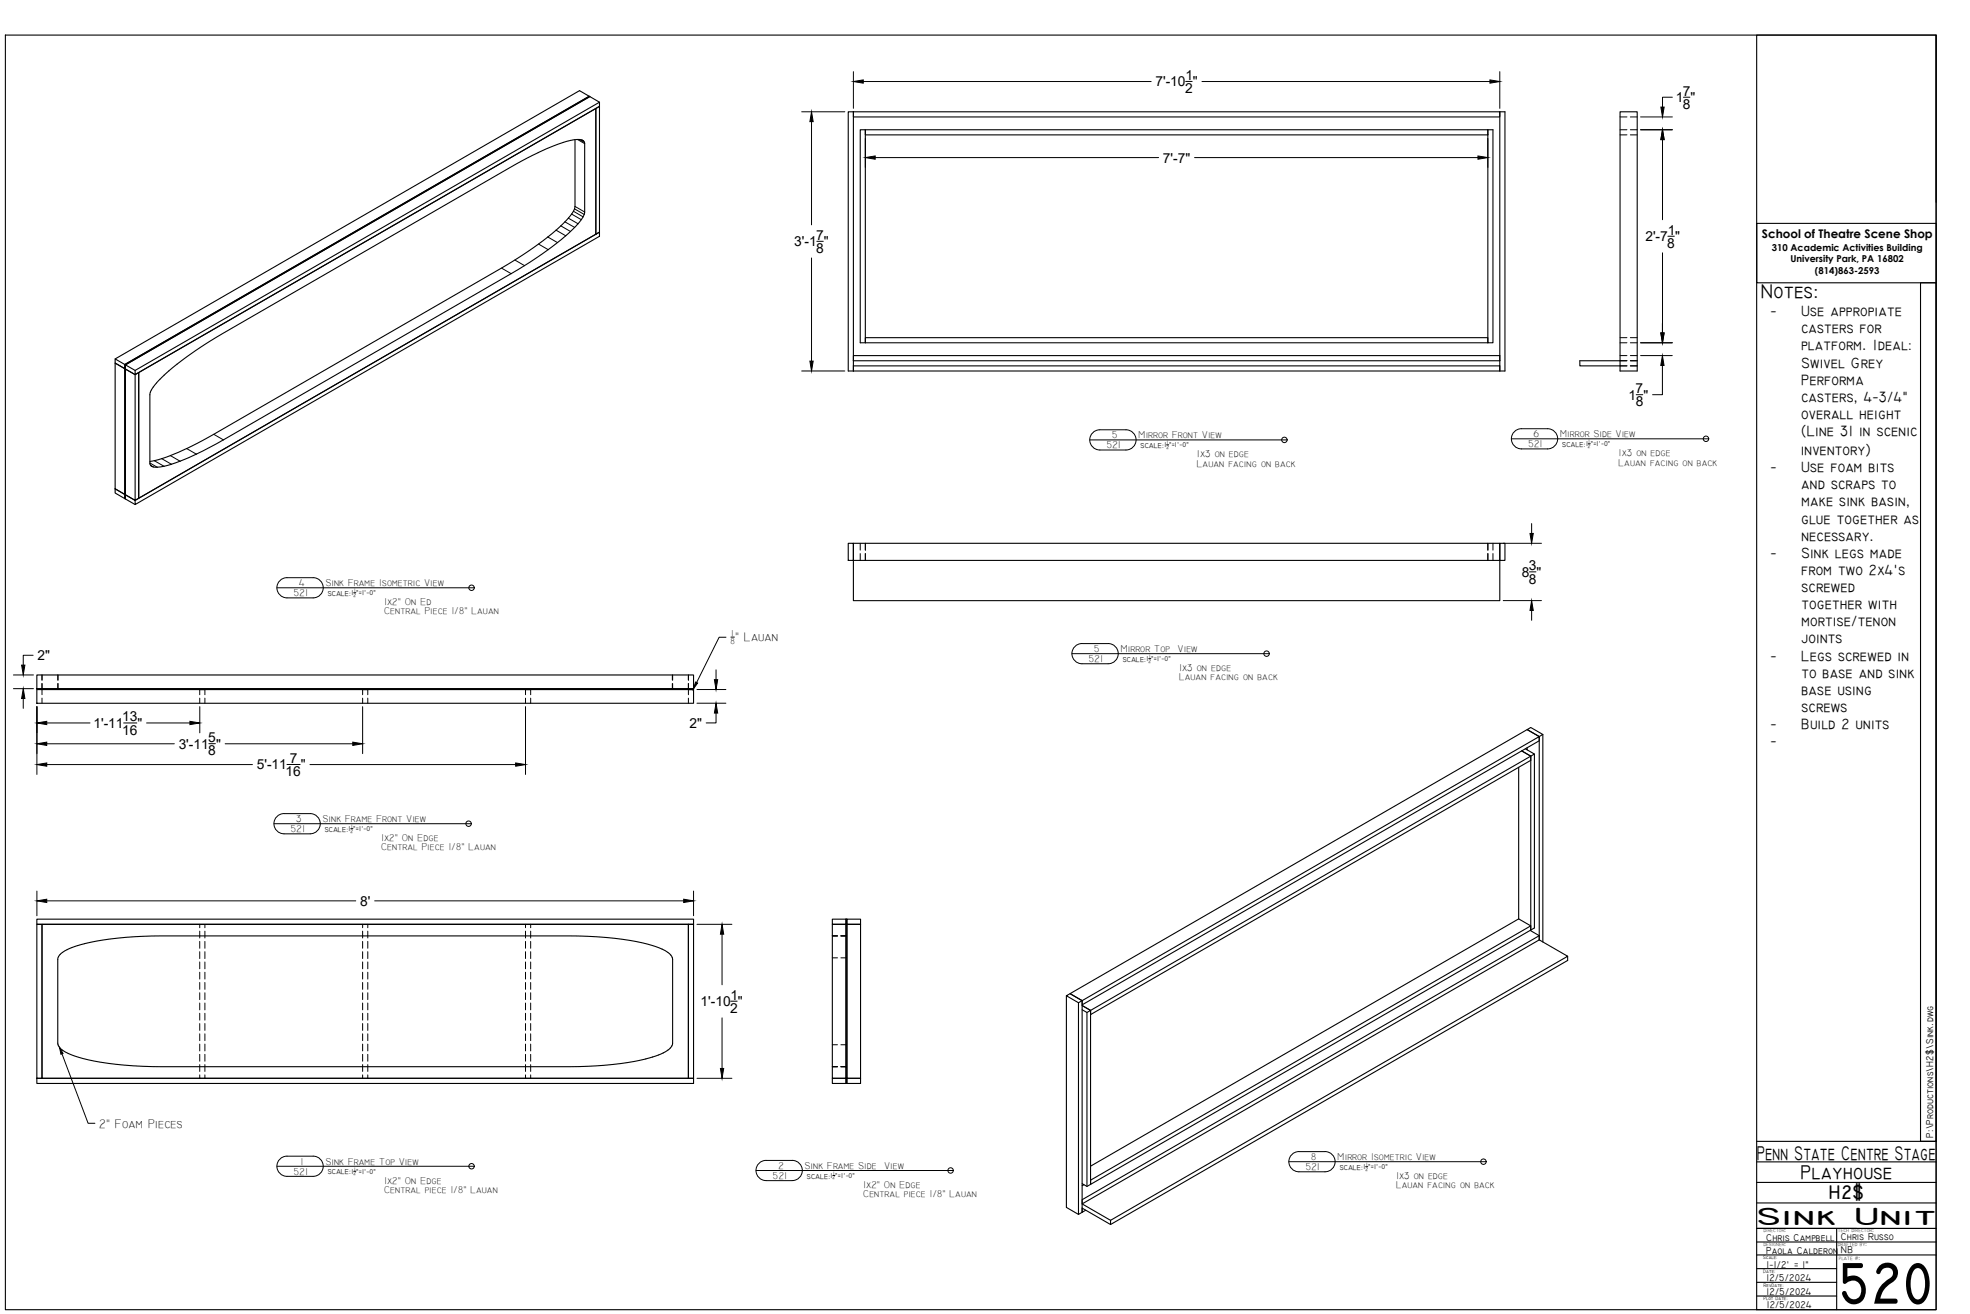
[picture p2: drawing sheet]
<svg xmlns="http://www.w3.org/2000/svg" width="914mm" height="610mm" viewBox="0 0 914 610" stroke-linecap="round" stroke-linejoin="round" font-family="sans-serif">
<!-- layer: MD_Hidden -->
<g fill="none" stroke="#000" stroke-width=".46">
<path d="M752 54h3M757 54h3M752 63h3M752 60h3M757 63h3M757 60h3M752 157h3M752 159h3M757 157h3M757 159h3M752 165h3M752 167h3"/>
<path d="M752 170h3M757 165h3M757 167h3M757 170h3M399 252v3M399 257v3M402 252v3M402 257v3M691 252v3M691 257v3M693 252v3M693 257v3"/>
<path d="M19 313v3M19 317v3M19 320v2M27 313v3M27 317v3M312 313v3M312 317v3M320 313v3M320 317v3M322 320h-2v2M19 324v2M93 322v-2h2v2"/>
<path d="M93 324v2M95 324v2M168 322v-2h3v2M168 324v2M171 324v2M244 322v-2h2v2M244 324v2M246 324v2M320 324v2M93 429v1M93 432v3M93 437v3"/>
<path d="M95 429v1M95 432v3M95 437v3M168 429v1M168 432v3M168 437v3M171 429v1M171 432v3M171 437v3M244 429v1M244 432v3M244 437v3"/>
<path d="M246 429v1M246 432v3M246 437v3M386 434h3M390 434h3M93 442v3M93 446v3M93 451v3M93 456v3M95 442v3M95 446v3M95 451v3"/>
<path d="M95 456v3M168 442v3M168 446v3M168 451v3M168 456v3M171 442v3M171 446v3M171 451v3M171 456v3M244 442v3M244 446v3M244 451v3"/>
<path d="M244 456v3M246 442v3M246 446v3M246 451v3M246 456v3M386 444h3M390 444h3M93 461v3M93 465v4M93 470v3M93 475v3M93 480v3"/>
<path d="M95 461v3M95 465v4M95 470v3M95 475v3M95 480v3M168 461v3M168 465v4M168 470v3M168 475v3M168 480v3M171 461v3M171 465v4"/>
<path d="M171 470v3M171 475v3M171 480v3M244 461v3M244 465v4M244 470v3M244 475v3M244 480v3M246 461v3M246 465v4M246 470v3M246 475v3"/>
<path d="M246 480v3M93 484v4M93 489v3M93 494v3M93 499v1M95 484v4M95 489v3M95 494v3M95 499v1M168 484v4M168 489v3M168 494v3"/>
<path d="M168 499v1M171 484v4M171 489v3M171 494v3M171 499v1M244 484v4M244 489v3M244 494v3M244 499v1M246 484v4M246 489v3M246 494v3"/>
<path d="M246 499v1M386 495h3M386 485h3M390 495h3M390 485h3"/>
</g>
<!-- layer: MD_Visible -->
<g fill="none" stroke="#000" stroke-width=".51">
<path d="M274 45l-216 124v2l5 3-5-3v59l5 2v-58l1-1v58l-1 1-5-2v1l5 3M274 45l4 2M277 50l1-1v59l-1 1zM396 52h300v2h-300zM752 52h8v120h-8zM261 66l-10 4-11 6-136 79a138 138 0 0 0-28 19l-5 6-1 3v32a3 3 0 0 0 5 2l1-1M267 65v31l-2 3M269 65l2 1M271 66a8 8 0 0 0-8 0h-2M271 66v32l-1 4M399 60h3v99h-3zM402 60h289v3h-289z"/>
<path d="M691 60h2v99h-2zM265 99l-7 8M258 107a159 159 0 0 1-25 17l-134 77-12 7M270 102l-7 7a153 153 0 0 1-26 18l-136 79-14 7-11 3M402 157h289v2h-289zM53 167l216-125 4 3-215 124v2l-5-3v-1l10 5M53 168l5 3v58l-5-2zM58 169l216-124-216 124v62zM63 172l215-125v2l-215 125zM64 173l213-123v59l-213 122zM396 167v-115h-2v120h2M396 167v3h300v-3"/>
<path d="M396 170v2M396 167h300M696 165h-300v2M696 167v-115h3v120h-3v-2v2h-300M752 167h-19v3h19M87 208l-10 4-7 2M53 227l5 2v2l-5-2zM63 232l215-124v2l-215 124zM394 252v8h2v-8h300v8h-300v-8zM396 260v19h300v-19M696 252h3v8h-3zM17 320h305v6h-305z"/>
<path d="M17 320h305zM17 313h305v7h-305zM709 338h2l5 3-2 1zM705 356v70M708 347l4 3-1 1-5-3 5 3v2l-205 118v-2l205-118v80M709 347v1M712 350v81h-1M714 342l-212 122-5-3 212-123 5 4v2l-212 122v-2v98l-1 1-6-3v-98M714 342v94M716 341v96M17 426h305v3h-305zM17 429h2v71h-2z"/>
<path d="M19 429h301v71h-301zM320 429h2v71h-2zM386 426h7v3h-7zM386 429h7v71h-7zM393 426v77zM393 426h6v3h-6zM393 429h6v71h-6zM705 426l6 4v1M705 426l-199 115M710 432l4 2v2M711 430l-205 118v1l205-118M714 434l-212 123v2l212-123"/>
<path d="M714 436l14 8-213 122-13-7M28 443l7-4a106 106 0 0 1 36-5h193a114 114 0 0 1 44 7 7 7 0 0 1 4 4v39a13 13 0 0 1-10 7h-2a158 158 0 0 1-36 4h-189a113 113 0 0 1-44-6 7 7 0 0 1-4-5v-39zM728 444v2l-213 122-13-8v2l2-1M495 462l2-1 5 3-1 1zM501 465v98M502 468l3 2 1-1-4-3 4 3v80l-1 1-3-1M505 470v80M17 500h305v3h-305zM386 500h7v3h-7zM393 500h6v3h-6zM503 550h-1M515 566v2"/>
</g>
<!-- layer: MD_Visible Narrow_0 -->
<g fill="none" stroke="#000" stroke-width=".46">
<path d="M268 65l3 2M270 65h1M265 99l5 3M266 98l5 3M267 97l4 2M267 96l4 2M250 113l4 3M254 110l5 3M258 107l5 2M260 105l5 2M262 103l5 3M264 101l4 3"/>
<path d="M233 124l4 3M239 121l4 2M70 215l3 2M70 216l1 1M72 214l4 2M75 213l5 2M79 211l5 3M87 208l4 3M99 201l5 3"/>
</g>
<!-- layer: 000-Title Block -->
<g fill="none" stroke="#000" stroke-width=".51">
<path d="M2 16h897v592h-897zM815 16h84v592h-84zM899 16v78M815 104h84v27h-84zM815 530h84h-8v-399h8v399M815 539h84M815 558h84M815 549h84M815 570h84M815 576h84M853 570v38M815 595h38"/>
<path d="M815 589h38M815 582h84M815 601h38"/>
</g>
<!-- layer: 00-Notes -->
<g fill="none" stroke="#000" stroke-width=".46">
<path d="M706 199a5 5 0 0 0-4 5 5 5 0 0 0 4 4h12a5 5 0 0 0 5-4 5 5 0 0 0-5-5M706 199h12M506 204h91M507 200l4-1h12a5 5 0 0 1 4 5 5 5 0 0 1-4 5h-12a5 5 0 0 1-5-3 5 5 0 0 1 1-6zM702 204h91M129 273h91M130 270l2-2h13a5 5 0 0 1 5 5 5 5 0 0 1-5 4h-12a5 5 0 0 1-4-2 5 5 0 0 1 1-5zM498 303h91M499 300l2-1h13a5 5 0 0 1 5 4 5 5 0 0 1-5 5h-12a5 5 0 0 1-4-3 5 5 0 0 1 1-5zM128 379l3-1 13-1a5 5 0 0 1 5 5 5 5 0 0 1-5 5h-12a5 5 0 0 1-4-3 5 5 0 0 1 0-5zM127 382h92M130 537l2-1h13a5 5 0 0 1 5 5 5 5 0 0 1-5 5h-12a5 5 0 0 1-4-3 5 5 0 0 1 1-6z"/>
<path d="M352 540l3-2h13a5 5 0 0 1 4 5 5 5 0 0 1-4 5h-12a5 5 0 0 1-5-3 5 5 0 0 1 1-5zM598 539h92M599 536l3-2h13a5 5 0 0 1 5 5 5 5 0 0 1-5 5h-12a5 5 0 0 1-4-3 5 5 0 0 1 0-5zM129 541h91M351 543h91"/>
<circle cx="596" cy="204" r="1.3"/>
<circle cx="792" cy="204" r="1.3"/>
<circle cx="219" cy="273" r="1.3"/>
<circle cx="588" cy="303" r="1.3"/>
<circle cx="217" cy="382" r="1.3"/>
<circle cx="689" cy="539" r="1.3"/>
<circle cx="219" cy="541" r="1.3"/>
<circle cx="441" cy="543" r="1.3"/>
</g>
<!-- layer: 00-Dimensions -->
<path d="M541 206h1M737 206h1M164 275h1M337 296h-3l-11 21M339 296h2M533 306h1M163 384h1M29 489l12 32h3M164 543h1M387 545h1M634 541h1" fill="none" stroke="#000" stroke-width=".46"/>
<!-- layer: 0 -->
<g fill="none" stroke="#000" stroke-width=".46">
<path d="M396 33v17M401 38h133M550 38h3M558 38h134M696 33v17M372 52h20M377 56v48M761 54h15M776 45h-4v5M781 45h3M402 64v14M406 73h132"/>
<path d="M554 73h132M691 64v14M761 60h15M772 65v37M377 120v48M379 112h3M772 117v37M774 110h3M761 159h15M372 172h20M761 165h15M772 170v13h-5"/>
<path d="M759 183h4M698 252h17M711 243v4M698 279h17M710 265h3M711 283v5M6 319h10M6 313h10M15 304h-4v5M324 320h13M332 311v4M11 324v5"/>
<path d="M17 328v31M22 335h20M57 335h7M68 335h20M93 328v12M168 328v22M244 328v31M324 326h13M332 331v4h-4M22 345h59M22 355h95M97 345h3"/>
<path d="M105 345h59M133 355h6M144 355h95M17 413v12M22 418h143M174 418h143M322 413v12M324 429h16M335 433v24M335 472v24M339 464h3M324 500h16"/>
</g>
<g fill="#000" stroke="#000" stroke-width=".46">
<path d="M396 38l5-1v2zM692 37l4 1-4 1zM377 52v4h-1zM771 50h1v4zM402 73l4-1v2zM686 72l5 1-5 1zM772 60v5h-1zM771 154h1v5zM376 168h1v4zM772 165v5h-1zM710 247h2l-1 5zM711 279l1 4h-2z"/>
<path d="M10 309h2l-1 4zM332 315h1l-1 5zM11 319l1 5h-2zM17 335h5v1zM88 335h5l-5 1zM332 326l1 5h-1zM17 345l5-1v2zM17 355l5-1v1zM164 344l4 1-4 1zM239 354l5 1h-5zM17 418l5-1v2zM317 417l5 1-5 1z"/>
<path d="M335 429l1 4h-2zM334 496h2l-1 4z"/>
</g>
<!-- layer: 00-Dimensions -->
<path d="M323 316l1 1-2 2zM28 486l1 3h-1z" fill="#000" stroke="#000" stroke-width=".46"/>
<text font-size="27.9" x="854" y="605">520</text>
<text font-size="11.6" x="815" y="569">Sink Unit</text>
<g font-size="9.3">
<text x="817" y="138">Notes:</text>
<text x="815" y="538">Penn State Centre Stage</text>
<text x="836" y="547">Playhouse</text>
<text x="849" y="556">H2$</text>
</g>
<g font-size="7">
<text x="822" y="147">-</text>
<text x="836" y="147">Use appropiate</text>
<text x="836" y="155">casters for</text>
<text x="836" y="163">platform. Ideal:</text>
<text x="836" y="170">Swivel Grey</text>
<text x="836" y="178">Performa</text>
<text x="836" y="186">casters, 4-3/4&quot;</text>
<text x="836" y="194">overall height</text>
<text x="836" y="203">(Line 31 in scenic</text>
<text x="836" y="211">inventory)</text>
<text x="822" y="219">-</text>
<text x="836" y="219">Use foam bits</text>
<text x="836" y="227">and scraps to</text>
<text x="836" y="235">make sink basin,</text>
<text x="836" y="243">glue together as</text>
<text x="836" y="251">necessary.</text>
<text x="822" y="259">-</text>
<text x="836" y="259">Sink legs made</text>
<text x="836" y="267">from two 2x4's</text>
<text x="836" y="275">screwed</text>
<text x="836" y="283">together with</text>
<text x="836" y="291">mortise/tenon</text>
<text x="836" y="298">joints</text>
<text x="822" y="306">-</text>
<text x="836" y="306">Legs screwed in</text>
<text x="836" y="314">to base and sink</text>
<text x="836" y="322">base using</text>
<text x="836" y="330">screws</text>
<text x="822" y="338">-</text>
<text x="836" y="338">Build 2 units</text>
<text x="822" y="346">-</text>
</g>
<g font-size="6.4">
<text x="536" y="40">7'-10 &quot;</text>
<text x="550" y="37">1</text>
<text x="550" y="43">2</text>
<text x="778" y="47">1 &quot;</text>
<text x="781" y="44">7</text>
<text x="781" y="51">8</text>
<text x="540" y="75">7'-7&quot;</text>
<text x="379" y="111">7</text>
<text x="764" y="112">2'-7 &quot;</text>
<text x="774" y="109">1</text>
<text x="369" y="114">3'-1 &quot;</text>
<text x="379" y="117">8</text>
<text x="774" y="115">8</text>
<text x="756" y="185">1 &quot;</text>
<text x="759" y="182">7</text>
<text x="759" y="189">8</text>
<text x="706" y="268">8 &quot;</text>
<text x="710" y="265">3</text>
<text x="710" y="271">8</text>
<text x="17" y="306">2&quot;</text>
<text x="57" y="335">13</text>
<text x="43" y="338">1'-11</text>
<text x="57" y="341">16</text>
<text x="64" y="338">&quot;</text>
<text x="320" y="338">2&quot;</text>
<text x="83" y="347">3'-11 &quot;</text>
<text x="97" y="344">5</text>
<text x="97" y="350">8</text>
<text x="134" y="354">7</text>
<text x="119" y="357">5'-11</text>
<text x="140" y="357">&quot;</text>
<text x="133" y="360">16</text>
<text x="167" y="420">8'</text>
<text x="325" y="467">1'-10 &quot;</text>
<text x="339" y="464">1</text>
<text x="339" y="470">2</text>
</g>
<g font-size="5.8">
<text x="341" y="298">&quot; Lauan</text>
<text x="46" y="523">2&quot; Foam Pieces</text>
</g>
<text font-size="5.5" x="818" y="111">School of Theatre Scene Shop</text>
<g font-size="4.6">
<text x="516" y="203">5</text>
<text x="528" y="203">Mirror Front View</text>
<text x="712" y="203">6</text>
<text x="724" y="203">Mirror Side View</text>
<text x="514" y="208">521</text>
<text x="709" y="207">521</text>
<text x="556" y="212">1x3 on edge</text>
<text x="751" y="212">1x3 on edge</text>
<text x="751" y="216">Lauan facing on back</text>
<text x="556" y="216">Lauan facing on back</text>
<text x="139" y="272">4</text>
<text x="151" y="272">Sink Frame Isometric View</text>
<text x="136" y="277">521</text>
<text x="178" y="281">1x2&quot; On Ed</text>
<text x="178" y="285">Central Piece 1/8&quot; Lauan</text>
<text x="508" y="303">5</text>
<text x="520" y="303">Mirror Top</text>
<text x="547" y="303">View</text>
<text x="505" y="307">521</text>
<text x="547" y="311">1x3 on edge</text>
<text x="547" y="316">Lauan facing on back</text>
<text x="138" y="381">3</text>
<text x="150" y="381">Sink Frame Front View</text>
<text x="135" y="386">521</text>
<text x="177" y="390">1x2&quot; On Edge</text>
<text x="177" y="395">Central Piece 1/8&quot; Lauan</text>
<text x="897" y="528" transform="rotate(-90 897 528)">P:\Productions\H2$\Sink.dwg</text>
<text x="609" y="538">8</text>
<text x="621" y="538">Mirror Isometric View</text>
<text x="136" y="545">521</text>
<text x="139" y="540">1</text>
<text x="151" y="540">Sink Frame Top View</text>
<text x="361" y="542">2</text>
<text x="374" y="542">Sink Frame Side</text>
<text x="411" y="542">View</text>
<text x="606" y="543">521</text>
<text x="178" y="549">1x2&quot; On Edge</text>
<text x="359" y="547">521</text>
<text x="401" y="551">1x2&quot; On Edge</text>
<text x="648" y="547">1x3 on edge</text>
<text x="648" y="551">Lauan facing on back</text>
<text x="178" y="553">Central piece 1/8&quot; Lauan</text>
<text x="401" y="555">Central piece 1/8&quot; Lauan</text>
<text x="820" y="576">Chris Campbell</text>
<text x="854" y="575">Chris Russo</text>
<text x="820" y="582">Paola Calderon</text>
<text x="854" y="582">NB</text>
<text x="820" y="588">1-1/2' = 1&quot;</text>
<text x="820" y="594">12/5/2024</text>
<text x="820" y="601">12/5/2024</text>
<text x="820" y="607">12/5/2024</text>
</g>
<g font-size="4.4">
<text x="822" y="116">310 Academic Activities Building</text>
<text x="831" y="122">University Park, PA 16802</text>
<text x="842" y="127">(814)863-2593</text>
</g>
<g font-size="4.1">
<text x="339" y="299">8</text>
<text x="339" y="295">1</text>
</g>
<g font-size="3.3">
<text x="529" y="208">SCALE:1 &quot;=1'-0&quot;</text>
<text x="725" y="207">SCALE:1 &quot;=1'-0&quot;</text>
<text x="152" y="276">SCALE:1 &quot;=1'-0&quot;</text>
<text x="521" y="307">SCALE:1 &quot;=1'-0&quot;</text>
<text x="151" y="386">SCALE:1 &quot;=1'-0&quot;</text>
<text x="152" y="545">SCALE:1 &quot;=1'-0&quot;</text>
<text x="622" y="543">SCALE:1 &quot;=1'-0&quot;</text>
<text x="375" y="547">SCALE:1 &quot;=1'-0&quot;</text>
</g>
<g font-size="2.6">
<text x="819" y="572">director:</text>
<text x="853" y="572">tech director:</text>
<text x="819" y="578">designer:</text>
<text x="853" y="578">drafted by:</text>
<text x="854" y="584">plate #:</text>
</g>
<g font-size="2.3">
<text x="541" y="208">2</text>
<text x="542" y="206">1</text>
<text x="737" y="208">2</text>
<text x="737" y="206">1</text>
<text x="164" y="275">1</text>
<text x="164" y="277">2</text>
<text x="533" y="305">1</text>
<text x="533" y="307">2</text>
<text x="163" y="386">2</text>
<text x="163" y="384">1</text>
<text x="164" y="545">2</text>
<text x="164" y="543">1</text>
<text x="387" y="545">1</text>
<text x="634" y="543">2</text>
<text x="634" y="541">1</text>
<text x="386" y="547">2</text>
<text x="818" y="584">Scale:</text>
<text x="818" y="591">Date:</text>
<text x="819" y="597">RevDate:</text>
<text x="818" y="603">Plot Date:</text>
</g>
</svg>
